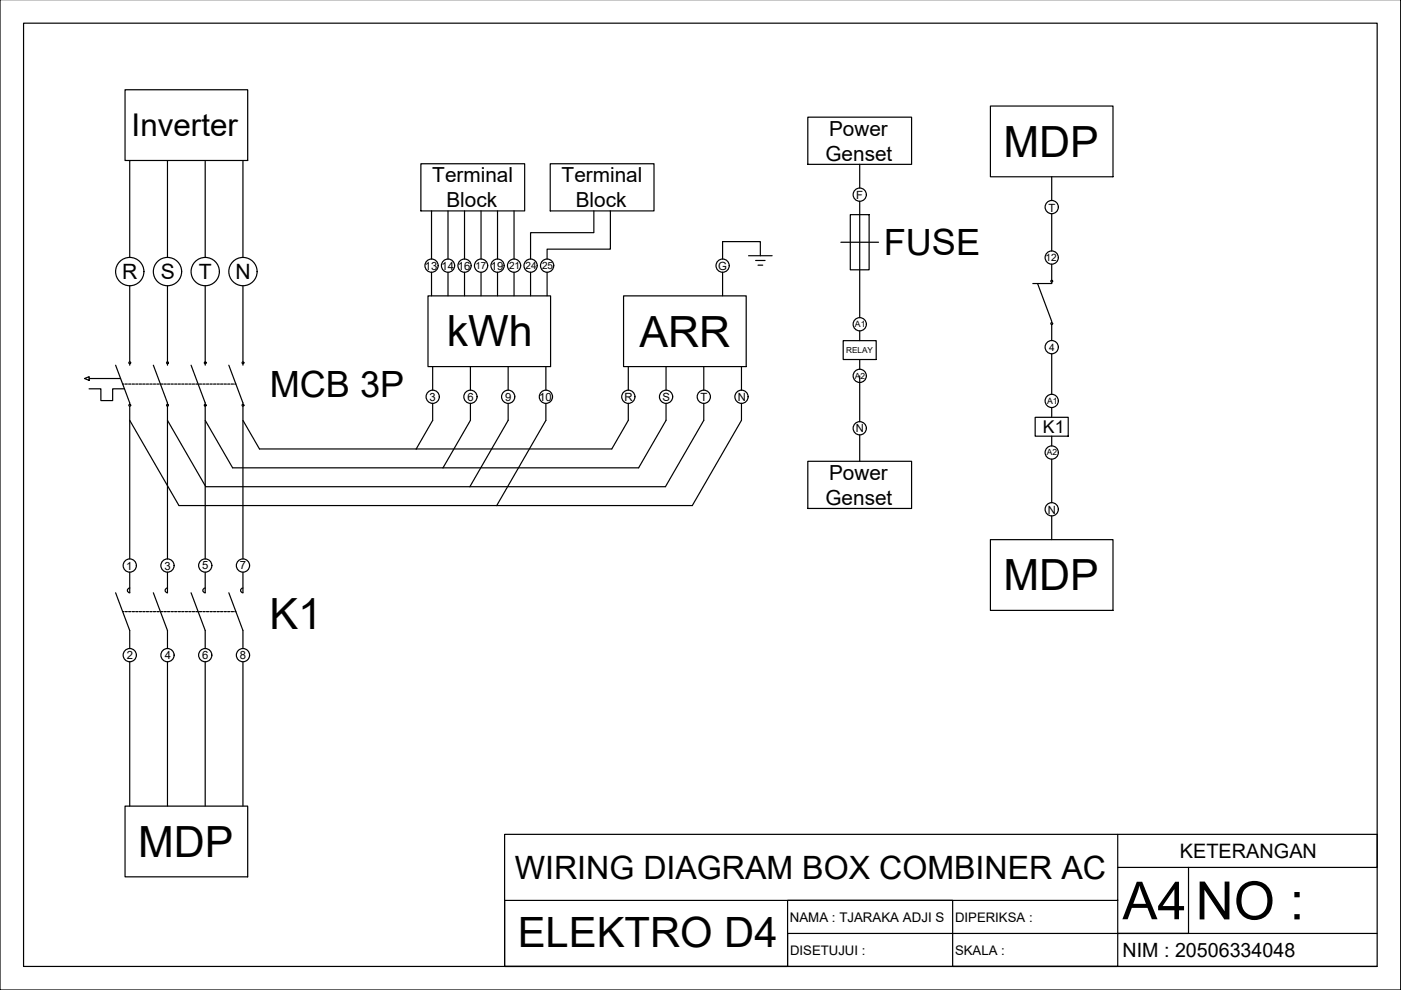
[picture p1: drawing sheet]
<svg xmlns="http://www.w3.org/2000/svg" width="297mm" height="210mm" viewBox="0 0 297 210" stroke-linecap="round" stroke-linejoin="round" font-family="sans-serif">
<!-- layer: 0 -->
<g fill="none" stroke="#000" stroke-width=".25">
<path d="M297 -.1v210h-297v-210M5 4.9h287v200h-287zM26.5 19h26v15h-26zM27.5 34v20.6M35.5 34v20.6M43.5 34v20.6M51.5 34v20.6M89.2 34.7h22v10h-22zM116.7 34.7h22v10h-22zM171.3 24.8h22v10h-22zM182.3 34.8v5.1M210 22.5h26v15h-26z"/>
<path d="M223 37.5v5M91.5 44.7v10.2M91.5 57.7v5M95 44.7v10.2M95 57.7v5M98.5 44.7v10.2M98.5 57.7v5M102 44.7v10.2M102 57.7v5M105.5 44.7v10.2M105.5 57.7v5M109 44.7v10.2"/>
<path d="M109 57.7v5M112.5 57.7v5M116 57.7v5M125.9 44.7v4.6h-13.4v5.6M129.4 44.7v8.1h-13.4v2.1M153.2 57.7v5M158.7 54.2h5M160.2 55.2h2M160.7 56.2h1M161.2 54.2v-3h-8v3.7M178.3 51.4h8M180.3 45.5h4v11.7h-4z"/>
<path d="M182.3 42.7v24.7M223 45.3v7.9M223 56v3.4M223 59.8v.3h-4M24.5 77.4l3 8.3M27.5 60.6v16.1M27.5 77.1v.3M32.5 77.4l3 8.3M35.5 60.6v16.1M35.5 77.1v.3M40.5 77.4l3 8.3M43.5 60.6v16.1"/>
<path d="M43.5 77.1v.3M48.5 77.4l3 8.3M51.5 60.6v16.1M51.5 77.1v.3M90.7 62.7h26v15h-26zM91.7 77.7v5M99.7 77.7v5M107.7 77.7v5M115.7 77.7v5M132.2 62.7h26v15h-26zM133.2 77.7v5M141.2 77.7v5"/>
<path d="M149.2 77.7v5M157.2 77.7v5M178.8 72.2h7v4h-7zM182.3 70.2v2M182.3 76.2v2.1M182.3 79.7v9.7M220 60.1l3 8.3M223 68.8v3.4M223 75v8.6M17.9 80.3l1-.4v.8zM18.9 82.4h2.5v2.5h2.5v-2.5h2.5M18.9 80.3h6.7"/>
<path d="M26 81.4h.3M26.5 81.4h.5M27.3 81.4h.5M27.5 86.1v32.4M28 81.4h.5M28.8 81.4h.5M29.5 81.4h.5M30.3 81.4h.5M31 81.4h.5M31.8 81.4h.5M32.5 81.4h.5M33.3 81.4h.5"/>
<path d="M34 81.4h.5M34.8 81.4h.5M35.5 86.1v32.4M35.5 81.4h.5M36.3 81.4h.5M37 81.4h.5M37.8 81.4h.5M38.5 81.4h.5M39.3 81.4h.5M40 81.4h.5M40.8 81.4h.5M41.5 81.4h.5"/>
<path d="M42.3 81.4h.5M43 81.4h.5M43.5 86.1v32.4M43.8 81.4h.5M44.5 81.4h.5M45.3 81.4h.5M46 81.4h.5M46.8 81.4h.5M47.5 81.4h.5M48.3 81.4h.5M49 81.4h.5M49.8 81.4h.2"/>
<path d="M51.5 86.1v32.4M91.7 85.5v3.6l-3.5 6.1M99.7 85.5v3.6l-5.8 10.1M107.7 85.5v3.6l-8.1 14.1M115.7 85.5v3.6l-10.4 18.1M133.2 85.5v3.6l-3.5 6.1h-74.7l-3.5-6.1M141.2 85.5v3.6l-5.8 10.1h-86.1l-5.8-10.1M149.2 85.5v3.6l-8.1 14.1h-97.5l-8.1-14.1M157.2 85.5v3.6l-10.4 18.1h-108.9l-10.4-18.1M171.3 97.8h22v10h-22zM182.3 92.2v5.6M219.5 88.5h7v4h-7z"/>
<path d="M223 86.4v2.1M223 92.5v2.1M223 97.4v9.2M210 114.4h26v15h-26zM223 109.4v5M24.5 125.7l3 8v3.8M26 129.7h.3M26.5 129.7h.5M27.3 129.7h.5M27.5 121.3v4.4a.5 .5 0 0 1-.5-.5 .5 .5 0 0 1 .5-.5M28 129.7h.5M28.8 129.7h.5"/>
<path d="M29.5 129.7h.5M30.3 129.7h.5M31 129.7h.5M31.8 129.7h.5M32.5 125.7l3 8v3.8M32.5 129.7h.5M33.3 129.7h.5M34 129.7h.5M34.8 129.7h.5M35.5 121.3v4.4a.5 .5 0 0 1-.5-.5 .5 .5 0 0 1 .5-.5M35.5 129.7h.5M36.3 129.7h.5"/>
<path d="M37 129.7h.5M37.8 129.7h.5M38.5 129.7h.5M39.3 129.7h.5M40 129.7h.5M40.5 125.7l3 8v3.8M40.8 129.7h.5M41.5 129.7h.5M42.3 129.7h.5M43 129.7h.5M43.5 121.3v4.4a.5 .5 0 0 1-.5-.5 .5 .5 0 0 1 .5-.5M43.8 129.7h.5"/>
<path d="M44.5 129.7h.5M45.3 129.7h.5M46 129.7h.5M46.8 129.7h.5M47.5 129.7h.5M48.3 129.7h.5M48.5 125.7l3 8v3.8M49 129.7h.5M49.8 129.7h.2M51.5 121.3v4.4a.5 .5 0 0 1-.5-.5 .5 .5 0 0 1 .5-.5M27.5 140.3v30.6M35.5 140.3v30.6"/>
<path d="M43.5 140.3v30.6M51.5 140.3v30.6M26.5 170.9h26v15h-26zM237 176.9v28h-35v-14h-35v14h-60v-14h130M237 183.9h55v-7h-185v28h185M252 183.9v14h-15M292 197.9h-125v7"/>
<circle cx="27.5" cy="57.6" r="3"/>
<circle cx="35.5" cy="57.6" r="3"/>
<circle cx="43.5" cy="57.6" r="3"/>
<circle cx="51.5" cy="57.6" r="3"/>
<circle cx="91.5" cy="56.3" r="1.4"/>
<circle cx="95" cy="56.3" r="1.4"/>
<circle cx="98.5" cy="56.3" r="1.4"/>
<circle cx="102" cy="56.3" r="1.4"/>
<circle cx="105.5" cy="56.3" r="1.4"/>
<circle cx="109" cy="56.3" r="1.4"/>
<circle cx="112.5" cy="56.3" r="1.4"/>
<circle cx="116" cy="56.3" r="1.4"/>
<circle cx="153.2" cy="56.3" r="1.4"/>
<circle cx="182.3" cy="41.3" r="1.4"/>
<circle cx="223" cy="54.6" r="1.4"/>
<circle cx="223" cy="43.9" r="1.4"/>
<circle cx="223" cy="59.6" r=".2"/>
<circle cx="27.5" cy="76.9" r=".2"/>
<circle cx="35.5" cy="76.9" r=".2"/>
<circle cx="43.5" cy="76.9" r=".2"/>
<circle cx="51.5" cy="76.9" r=".2"/>
<circle cx="182.3" cy="79.7" r="1.4"/>
<circle cx="182.3" cy="68.7" r="1.4"/>
<circle cx="223" cy="73.6" r="1.4"/>
<circle cx="223" cy="68.6" r=".2"/>
<circle cx="27.5" cy="85.9" r=".2"/>
<circle cx="35.5" cy="85.9" r=".2"/>
<circle cx="43.5" cy="85.9" r=".2"/>
<circle cx="51.5" cy="85.9" r=".2"/>
<circle cx="91.7" cy="84.1" r="1.4"/>
<circle cx="99.7" cy="84.1" r="1.4"/>
<circle cx="107.7" cy="84.1" r="1.4"/>
<circle cx="115.7" cy="84.1" r="1.4"/>
<circle cx="133.2" cy="84.1" r="1.4"/>
<circle cx="141.2" cy="84.1" r="1.4"/>
<circle cx="149.2" cy="84.1" r="1.4"/>
<circle cx="157.2" cy="84.1" r="1.4"/>
<circle cx="182.3" cy="90.8" r="1.4"/>
<circle cx="223" cy="85" r="1.4"/>
<circle cx="223" cy="95.9" r="1.4"/>
<circle cx="27.5" cy="119.9" r="1.4"/>
<circle cx="35.5" cy="119.9" r="1.4"/>
<circle cx="43.5" cy="119.9" r="1.4"/>
<circle cx="51.5" cy="119.9" r="1.4"/>
<circle cx="223" cy="108" r="1.4"/>
<circle cx="27.5" cy="138.9" r="1.4"/>
<circle cx="35.5" cy="138.9" r="1.4"/>
<circle cx="43.5" cy="138.9" r="1.4"/>
<circle cx="51.5" cy="138.9" r="1.4"/>
</g>
<text font-size="11.2" x="253.5" y="194.9">NO :</text>
<text font-size="11.1" x="238" y="194.9">A4</text>
<g font-size="9.1">
<text x="212.7" y="33.2">MDP</text>
<text x="94.7" y="73.4">kWh</text>
<text x="135.6" y="73.5">ARR</text>
<text x="212.7" y="125.2">MDP</text>
<text x="57.2" y="133.4">K1</text>
<text x="29.3" y="181.7">MDP</text>
</g>
<text font-size="8.9" x="109.8" y="200.8">ELEKTRO D4</text>
<g font-size="7.7">
<text x="187.4" y="54">FUSE</text>
<text x="57.2" y="84.2">MCB 3P</text>
</g>
<text font-size="6.8" x="109.1" y="186.4">WIRING DIAGRAM BOX COMBINER AC</text>
<text font-size="6.6" x="27.9" y="28.9">Inverter</text>
<g font-size="4.5">
<text x="25.9" y="59.1">R</text>
<text x="34.1" y="59.2">S</text>
<text x="42.2" y="59.1">T</text>
<text x="49.9" y="59.1">N</text>
</g>
<g font-size="4.4">
<text x="175.8" y="28.8">Power</text>
<text x="175" y="34.1">Genset</text>
<text x="91.7" y="38.7">Terminal</text>
<text x="119.1" y="38.7">Terminal</text>
<text x="94.6" y="43.9">Block</text>
<text x="122.1" y="43.9">Block</text>
<text x="175.8" y="101.7">Power</text>
<text x="175" y="107">Genset</text>
</g>
<g font-size="4.2">
<text x="250.2" y="181.9">KETERANGAN</text>
<text x="238" y="202.9">NIM : 20506334048</text>
</g>
<text font-size="3.7" x="221.1" y="91.8">K1</text>
<g font-size="2.8">
<text x="167.5" y="195.4">NAMA : TJARAKA ADJI S</text>
<text x="202.5" y="195.4">DIPERIKSA :</text>
<text x="167.5" y="202.4">DISETUJUI :</text>
<text x="202.5" y="202.4">SKALA :</text>
</g>
<g font-size="2.4">
<text x="181.5" y="42.1">F</text>
<text x="222.3" y="44.9">T</text>
<text x="90.1" y="57.2">13</text>
<text x="93.6" y="57.2">14</text>
<text x="97.1" y="57.2">16</text>
<text x="104.1" y="57.2">19</text>
<text x="152.3" y="57.2">G</text>
<text x="91.1" y="85">3</text>
<text x="99.1" y="85">6</text>
<text x="107.1" y="85">9</text>
<text x="114.3" y="85">10</text>
<text x="132.4" y="84.9">R</text>
<text x="140.5" y="85">S</text>
<text x="148.5" y="84.9">T</text>
<text x="156.4" y="84.9">N</text>
<text x="181.4" y="91.6">N</text>
<text x="222.1" y="109">N</text>
<text x="26.7" y="120.7">1</text>
<text x="34.9" y="120.7">3</text>
<text x="42.9" y="120.7">5</text>
<text x="50.9" y="120.7">7</text>
<text x="26.9" y="139.7">2</text>
<text x="34.9" y="139.7">4</text>
<text x="42.9" y="139.7">6</text>
<text x="50.9" y="139.7">8</text>
</g>
<g font-size="2.1">
<text x="100.8" y="57">17</text>
<text x="107.9" y="57.1">21</text>
<text x="111.4" y="57.1">24</text>
<text x="114.9" y="57.1">25</text>
<text x="221.6" y="55.4">12</text>
<text x="222.4" y="74.4">4</text>
</g>
<g font-size="1.8">
<text x="181.3" y="69.4">A1</text>
<text x="181.3" y="80.3">A2</text>
<text x="222" y="85.7">A1</text>
<text x="222" y="96.6">A2</text>
</g>
<text font-size="1.7" x="179.4" y="74.8">RELAY</text>
</svg>
